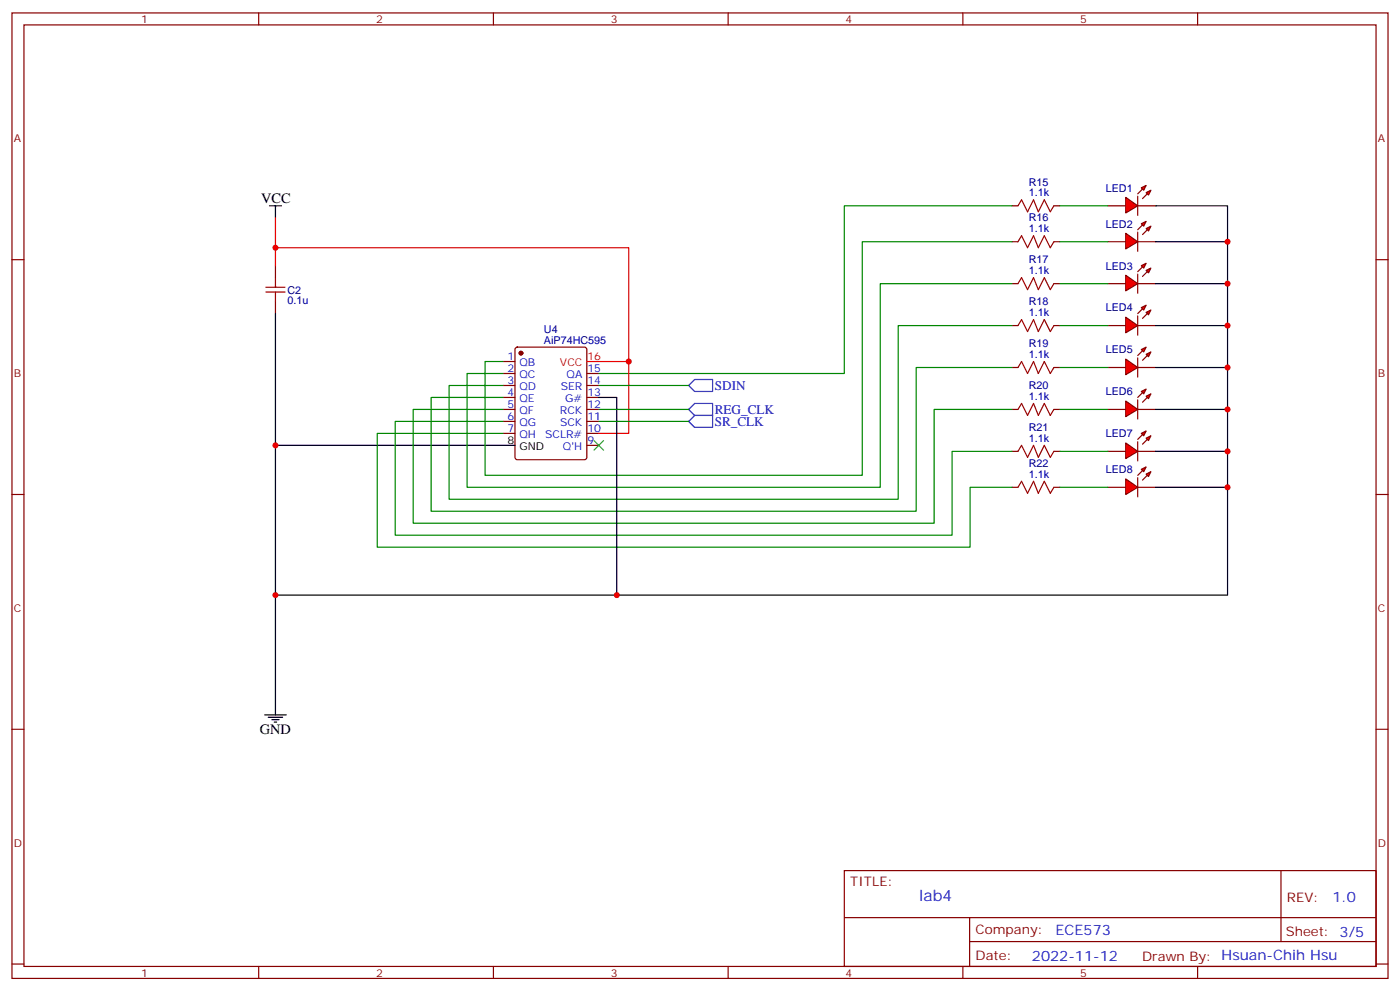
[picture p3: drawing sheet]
<svg xmlns="http://www.w3.org/2000/svg" width="412mm" height="292mm" viewBox="0 0 412 292" stroke-linecap="round" stroke-linejoin="round" font-family="sans-serif">
<g fill="none" stroke="#870000" stroke-width=".35">
<path d="M3.5 3.8h405.4v284.3h-405.4zM7.1 7.3h398.2v277.3h-398.2zM76.2 3.8v3.5M145.3 3.8v3.5M214.5 3.8v3.5M283.6 3.8v3.5M352.8 3.8v3.5M3.5 76.5h3.6M81.1 78.2v3.6M298.1 60.6h1.8M298.1 71.2h1.8M310.4 60.6h1.8"/>
<path d="M310.4 71.2h1.8M405.3 76.5h3.6M81.1 88.8v3.6M298.1 83.5h1.8M298.1 95.9h1.8M310.4 83.5h1.8M310.4 95.9h1.8M148.2 106.5h3.5M148.2 110h3.5M148.2 113.5h3.5M148.2 117.1h3.5M151.9 102.4l.5-.2h19.8l.6 .5 .1 32-.5 .6-20 .1-.7-.5v-32z"/>
<path d="M172.9 110h3.5M172.9 113.5h3.5M172.9 117.1h3.5M298.1 108.2h1.8M310.4 108.2h1.8M148.2 120.6h3.5M148.2 124.1h3.5M148.2 127.6h3.5M172.9 120.6h3.5M172.9 124.1h3.5M172.9 127.6h3.5M172.9 131.2h3.5"/>
<path d="M298.1 120.6h1.8M298.1 132.9h1.8M310.4 120.6h1.8M310.4 132.9h1.8M3.5 145.6h3.6M298.1 143.5h1.8M310.4 143.5h1.8M405.3 145.6h3.6M3.5 214.8h3.6M405.3 214.8h3.6M248.7 256.4h156.6v28.2h-156.6zM377.3 256.4v20.9"/>
<path d="M248.7 270.2h156.5M285.6 277.3h119.6M285.6 270.2v14.2M3.5 283.9h3.6M76.2 284.6v3.5M145.3 284.6v3.5M214.5 284.6v3.5M283.6 284.6v3.5M352.8 284.6v3.5M405.3 283.9h3.6"/>
</g>
<circle cx="153.5" cy="104" r=".53" fill="#870000" stroke="#870000" stroke-width=".35"/>
<path d="M79.4 60.6h3.5M81.1 60.6v3.5M81.1 92.4v38.8M176.4 117.1h5.3v58.2h-100.6M151.7 131.2h-70.6v79.3M78 210.5h6.3M79 211.2h4.3M80.1 211.9h2.1M80.8 212.7h.7" fill="none" stroke="#000" stroke-width=".35"/>
<path d="M81.1 73h104.1v33.5h-12.3M81.1 64.1v14.1M185.2 106.5v21.1h-8.8" fill="none" stroke="#f00" stroke-width=".35"/>
<path d="M175 129.8l2.8 2.8M177.8 129.8l-2.8 2.8" fill="none" stroke="#3c3" stroke-width=".35"/>
<path d="M299.9 60.6l1-1.8 1.8 3.6 1.7-3.6 1.5 3.6 1.7-3.6 1.8 3.6 1-1.8M299.9 71.2l1-1.8 1.8 3.6 1.7-3.6 1.5 3.6 1.7-3.6 1.8 3.6 1-1.8M78.3 86h5.7M78.3 84.6h5.7M81.1 81.8v2.8M81.1 86v2.8M299.9 83.5l1-1.7 1.8 3.5 1.7-3.5 1.5 3.5 1.7-3.5 1.8 3.5 1-1.8M299.9 95.9l1-1.8 1.8 3.5 1.7-3.5 1.5 3.5 1.7-3.5 1.8 3.5 1-1.7M299.9 108.2l1-1.7 1.8 3.5 1.7-3.5 1.5 3.5 1.7-3.5 1.8 3.5 1-1.8M299.9 120.6l1-1.8 1.8 3.5 1.7-3.5 1.5 3.5 1.7-3.5 1.8 3.5 1-1.7M299.9 132.9l1-1.7 1.8 3.5 1.7-3.5 1.5 3.5 1.7-3.5 1.8 3.5 1-1.8M299.9 143.5l1-1.8 1.8 3.6 1.7-3.6 1.5 3.6 1.7-3.6 1.8 3.6 1-1.8" fill="none" stroke="#a10000" stroke-width=".35"/>
<path d="M298.1 60.6h-49.4v49.4h-72.3M298.1 71.2h-44.1v68.8h-111.1v-33.5h5.3M298.1 83.5h-38.8v60h-121.7v-33.5h10.6M298.1 95.9h-33.5v51.1h-132.3v-33.5h15.9M176.4 113.5h26.4M298.1 108.2h-28.2v42.4h-142.9v-33.5h21.2M148.2 120.6h-26.5v33.5h153.5v-33.5h22.9M148.2 124.1h-31.8v33.5h164.1v-24.7h17.6M148.2 127.6h-37.1v33.5h174.7v-17.6h12.3M176.4 120.6h26.4M176.4 124.1h26.4" fill="none" stroke="#008700" stroke-width=".35"/>
<path d="M202.8 113.5l1.8-1.7h5.3v3.5h-5.3zM202.8 120.6l1.8-1.8h5.3v3.5h-5.3zM202.8 124.1l1.8-1.8h5.3v3.6h-5.3z" fill="none" stroke="#00f" stroke-width=".35"/>
<g fill="#f00" stroke="#870000" stroke-width=".35">
<path d="M331.6 58.1l3.5 2.5-3.5 2.1z"/>
<path d="M335.1 57.8v5.6z"/>
</g>
<g fill="#870000" stroke="#870000" stroke-width=".35">
<path d="M335.1 57.1l1.4-1.4z"/>
<path d="M336.5 58.5l1.5-1.4z"/>
</g>
<g fill="#f00" stroke="#870000" stroke-width=".35">
<path d="M336.2 55.3l1.4-.7-.7 1.4z"/>
<path d="M337.6 56.7l1.4-.7-.7 1.4z"/>
</g>
<path d="M326.3 60.6h5.3M335.1 60.6h5.3" fill="none" stroke="#870000" stroke-width=".35"/>
<g fill="#f00" stroke="#870000" stroke-width=".35">
<path d="M331.6 68.7l3.5 2.5-3.5 2.1z"/>
<path d="M335.1 68.4v5.6z"/>
</g>
<g fill="#870000" stroke="#870000" stroke-width=".35">
<path d="M335.1 67.7l1.4-1.4z"/>
<path d="M336.5 69.1l1.5-1.4z"/>
</g>
<g fill="#f00" stroke="#870000" stroke-width=".35">
<path d="M336.2 65.9l1.4-.7-.7 1.4z"/>
<path d="M337.6 67.3l1.4-.7-.7 1.4z"/>
</g>
<path d="M326.3 71.2h5.3M335.1 71.2h5.3" fill="none" stroke="#870000" stroke-width=".35"/>
<g fill="#f00" stroke="#870000" stroke-width=".35">
<path d="M331.6 81.1l3.5 2.4-3.5 2.2z"/>
<path d="M335.1 80.7v5.7z"/>
</g>
<g fill="#870000" stroke="#870000" stroke-width=".35">
<path d="M335.1 80l1.4-1.4z"/>
<path d="M336.5 81.4l1.5-1.4z"/>
</g>
<g fill="#f00" stroke="#870000" stroke-width=".35">
<path d="M336.2 78.2l1.4-.7-.7 1.5z"/>
<path d="M337.6 79.7l1.4-.7-.7 1.4z"/>
</g>
<path d="M326.3 83.5h5.3M335.1 83.5h5.3" fill="none" stroke="#870000" stroke-width=".35"/>
<g fill="#f00" stroke="#870000" stroke-width=".35">
<path d="M331.6 93.4l3.5 2.5-3.5 2.1z"/>
<path d="M335.1 93.1v5.6z"/>
</g>
<g fill="#870000" stroke="#870000" stroke-width=".35">
<path d="M336.5 90.9l-1.4 1.5z"/>
<path d="M336.5 93.8l1.5-1.4z"/>
</g>
<g fill="#f00" stroke="#870000" stroke-width=".35">
<path d="M336.2 90.6l1.4-.7-.7 1.4z"/>
<path d="M337.6 92l1.4-.7-.7 1.4z"/>
</g>
<path d="M326.3 95.9h5.3M335.1 95.9h5.3" fill="none" stroke="#870000" stroke-width=".35"/>
<g fill="#f00" stroke="#870000" stroke-width=".35">
<path d="M331.6 105.8l3.5 2.4-3.5 2.1z"/>
<path d="M335.1 105.4v5.7z"/>
</g>
<g fill="#870000" stroke="#870000" stroke-width=".35">
<path d="M335.1 104.7l1.4-1.4z"/>
<path d="M336.5 106.1l1.5-1.4z"/>
</g>
<g fill="#f00" stroke="#870000" stroke-width=".35">
<path d="M336.2 102.9l1.4-.7-.7 1.4z"/>
<path d="M337.6 104.4l1.4-.8-.7 1.5z"/>
</g>
<path d="M326.3 108.2h5.3M335.1 108.2h5.3" fill="none" stroke="#870000" stroke-width=".35"/>
<g fill="#f00" stroke="#870000" stroke-width=".35">
<path d="M331.6 118.1l3.5 2.5-3.5 2.1z"/>
<path d="M335.1 117.8v5.6z"/>
</g>
<g fill="#870000" stroke="#870000" stroke-width=".35">
<path d="M335.1 117.1l1.4-1.5z"/>
<path d="M336.5 118.5l1.5-1.4z"/>
</g>
<g fill="#f00" stroke="#870000" stroke-width=".35">
<path d="M336.2 115.3l1.4-.7-.7 1.4z"/>
<path d="M337.6 116.7l1.4-.7-.7 1.4z"/>
</g>
<path d="M326.3 120.6h5.3M335.1 120.6h5.3" fill="none" stroke="#870000" stroke-width=".35"/>
<g fill="#f00" stroke="#870000" stroke-width=".35">
<path d="M331.6 130.5l3.5 2.4-3.5 2.1z"/>
<path d="M335.1 130.1v5.6z"/>
</g>
<g fill="#870000" stroke="#870000" stroke-width=".35">
<path d="M335.1 129.4l1.4-1.4z"/>
<path d="M336.5 130.8l1.5-1.4z"/>
</g>
<g fill="#f00" stroke="#870000" stroke-width=".35">
<path d="M336.2 127.6l1.4-.7-.7 1.4z"/>
<path d="M337.6 129l1.4-.7-.7 1.5z"/>
</g>
<path d="M326.3 132.9h5.3M335.1 132.9h5.3" fill="none" stroke="#870000" stroke-width=".35"/>
<g fill="#f00" stroke="#870000" stroke-width=".35">
<path d="M331.6 141l3.5 2.5-3.5 2.1z"/>
<path d="M335.1 140.7v5.6z"/>
</g>
<g fill="#870000" stroke="#870000" stroke-width=".35">
<path d="M336.5 138.6l-1.4 1.4z"/>
<path d="M336.5 141.4l1.5-1.4z"/>
</g>
<g fill="#f00" stroke="#870000" stroke-width=".35">
<path d="M336.2 138.2l1.4-.7-.7 1.4z"/>
<path d="M337.6 139.6l1.4-.7-.7 1.4z"/>
</g>
<path d="M326.3 143.5h5.3M335.1 143.5h5.3" fill="none" stroke="#870000" stroke-width=".35"/>
<path d="M312.2 60.6h14.1M312.2 71.2h14.1M312.2 83.5h14.1M312.2 95.9h14.1M312.2 108.2h14.1M312.2 120.6h14.1M312.2 132.9h14.1M312.2 143.5h14.1" fill="none" stroke="#008700" stroke-width=".35"/>
<path d="M340.4 60.6h21.2v114.7h-179.9M340.4 71.2h21.2M340.4 83.5h21.2M340.4 95.9h21.2M340.4 108.2h21.2M340.4 120.6h21.2M340.4 132.9h21.2M340.4 143.5h21.2" fill="none" stroke="#000" stroke-width=".35"/>
<g fill="#c00">
<circle cx="81.1" cy="131.2" r=".88"/>
<circle cx="81.1" cy="73" r=".88"/>
<circle cx="185.2" cy="106.5" r=".88"/>
<circle cx="81.1" cy="175.3" r=".88"/>
<circle cx="181.7" cy="175.3" r=".88"/>
<circle cx="361.6" cy="71.2" r=".88"/>
<circle cx="361.6" cy="83.5" r=".88"/>
<circle cx="361.6" cy="95.9" r=".88"/>
<circle cx="361.6" cy="108.2" r=".88"/>
<circle cx="361.6" cy="120.6" r=".88"/>
<circle cx="361.6" cy="132.9" r=".88"/>
<circle cx="361.6" cy="143.5" r=".88"/>
</g>
<text font-size="4.6" fill="#00f" x="270.8" y="265.4">lab4</text>
<g font-size="4.2">
<text x="76.9" y="59.9">VCC</text>
<text x="76.6" y="216.2">GND</text>
</g>
<g font-size="4.2" fill="#00f">
<text x="392.5" y="265.7">1.0</text>
<text x="310.9" y="275.2">ECE573</text>
<text x="304" y="283">2022-11-12</text>
</g>
<g font-size="3.9" fill="#00f">
<text x="210.6" y="114.8">SDIN</text>
<text x="210.5" y="121.9">REG_CLK</text>
<text x="210.5" y="125.4">SR_CLK</text>
</g>
<g font-size="3.9" fill="#800">
<text x="250.5" y="261">TITLE:</text>
<text x="379.1" y="265.7">REV:</text>
<text x="287.4" y="275.2">Company:</text>
<text x="378.7" y="275.8">Sheet: 3/5</text>
<text x="287.4" y="282.9">Date:</text>
<text x="336.4" y="282.9">Drawn By: Hsuan-Chih Hsu</text>
</g>
<g font-size="3.2" fill="#800">
<text x="41.6" y="6.8">1</text>
<text x="110.8" y="6.8">2</text>
<text x="179.9" y="6.8">3</text>
<text x="249.1" y="6.8">4</text>
<text x="318.2" y="6.8">5</text>
<text x="4.1" y="41.9">A</text>
<text x="405.9" y="41.9">A</text>
<text x="4.1" y="111.1">B</text>
<text x="405.9" y="111.1">B</text>
<text x="4.1" y="180.2">C</text>
<text x="405.9" y="180.2">C</text>
<text x="4.1" y="249.3">D</text>
<text x="405.9" y="249.3">D</text>
<text x="41.6" y="287.6">1</text>
<text x="110.8" y="287.6">2</text>
<text x="179.9" y="287.6">3</text>
<text x="249.1" y="287.6">4</text>
<text x="318.2" y="287.6">5</text>
</g>
<g font-size="3.2" fill="#000080">
<text x="303" y="57.8">1.1k</text>
<text x="303" y="54.6">R15</text>
<text x="325.7" y="56.5">LED1</text>
<text x="303" y="65.2">R16</text>
<text x="303" y="68.4">1.1k</text>
<text x="325.7" y="67.1">LED2</text>
<text x="303" y="77.6">R17</text>
<text x="303" y="80.7">1.1k</text>
<text x="325.7" y="79.4">LED3</text>
<text x="84.7" y="89.7">0.1u</text>
<text x="84.7" y="86.5">C2</text>
<text x="303" y="89.9">R18</text>
<text x="303" y="93.1">1.1k</text>
<text x="325.7" y="91.7">LED4</text>
<text x="160.2" y="101.2">AiP74HC595</text>
<text x="160.2" y="97.9">U4</text>
<text x="303" y="105.4">1.1k</text>
<text x="303" y="102.3">R19</text>
<text x="325.7" y="104.1">LED5</text>
<text x="303" y="117.8">1.1k</text>
<text x="303" y="114.6">R20</text>
<text x="325.7" y="116.4">LED6</text>
<text x="303" y="130.1">1.1k</text>
<text x="303" y="127">R21</text>
<text x="325.7" y="128.8">LED7</text>
<text x="303" y="137.6">R22</text>
<text x="303" y="140.7">1.1k</text>
<text x="325.7" y="139.4">LED8</text>
</g>
<g font-size="3.2" fill="#00f">
<text x="149.5" y="106.1">1</text>
<text x="153" y="107.9">QB</text>
<text x="149.5" y="109.6">2</text>
<text x="149.5" y="113.2">3</text>
<text x="153" y="111.4">QC</text>
<text x="166.9" y="111.4">QA</text>
<text x="173" y="113.2">14</text>
<text x="173" y="109.6">15</text>
<text x="149.5" y="116.7">4</text>
<text x="153" y="114.9">QD</text>
<text x="153" y="118.5">QE</text>
<text x="165.2" y="114.9">SER</text>
<text x="166.5" y="118.5">G#</text>
<text x="173" y="116.7">13</text>
<text x="149.5" y="120.2">5</text>
<text x="149.5" y="123.8">6</text>
<text x="153" y="122">QF</text>
<text x="153" y="125.5">QG</text>
<text x="164.9" y="122">RCK</text>
<text x="165" y="125.5">SCK</text>
<text x="173" y="123.8">11</text>
<text x="173" y="120.2">12</text>
<text x="149.5" y="127.3">7</text>
<text x="153" y="129">QH</text>
<text x="160.6" y="129">SCLR#</text>
<text x="173" y="130.8">9</text>
<text x="173" y="127.3">10</text>
<text x="165.8" y="132.6">Q'H</text>
</g>
<g font-size="3.2" fill="#f00">
<text x="165" y="107.9">VCC</text>
<text x="173" y="106.1">16</text>
</g>
<g font-size="3.2">
<text x="149.5" y="130.8">8</text>
<text x="153" y="132.6">GND</text>
</g>
</svg>
